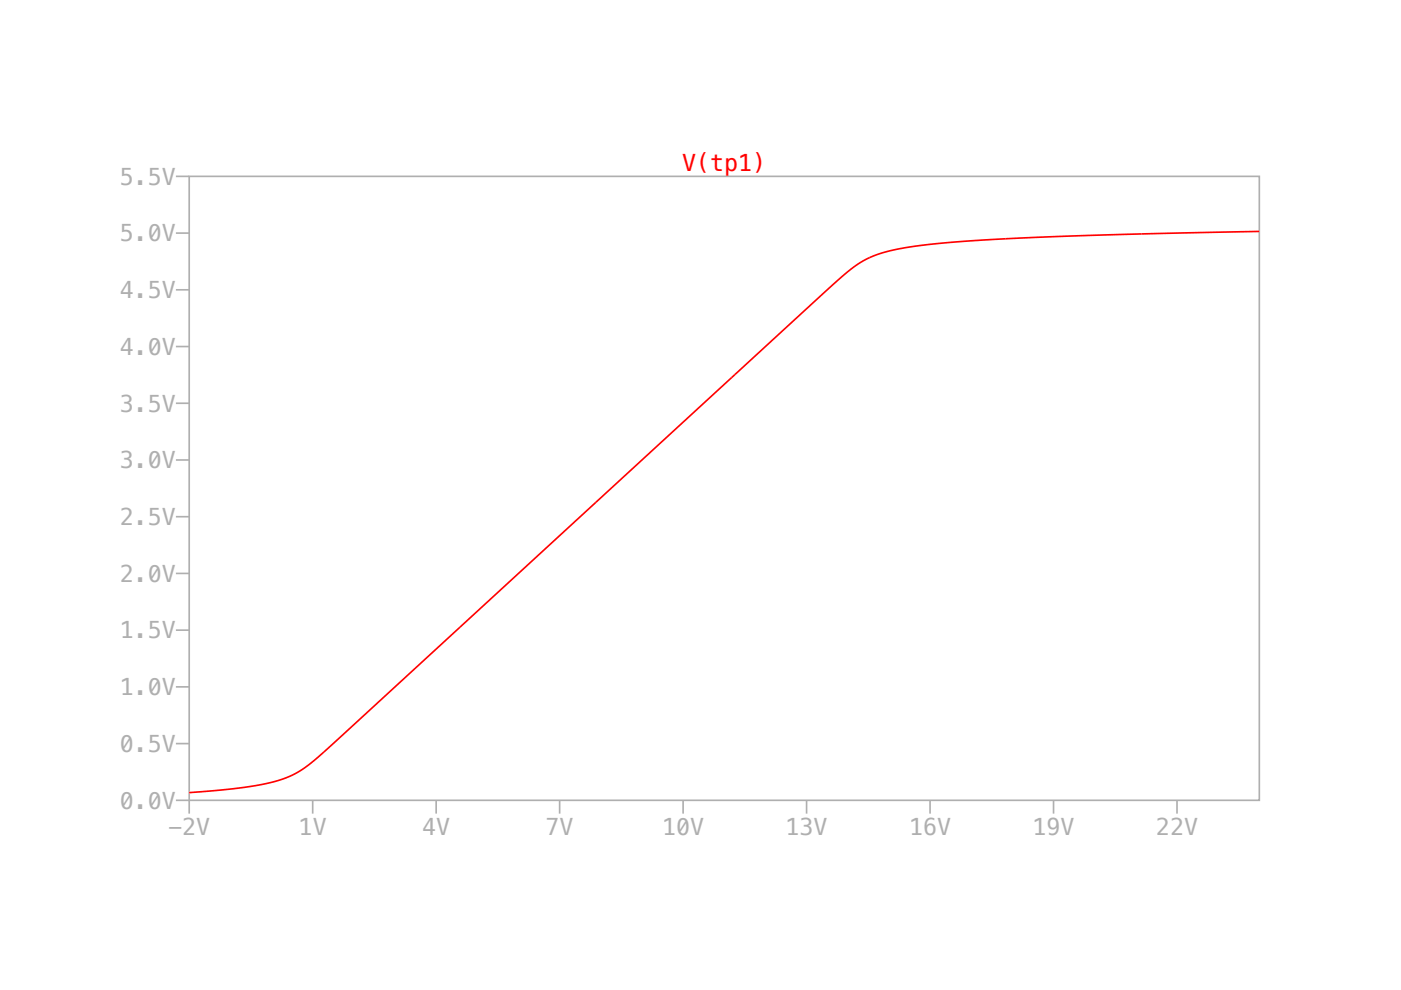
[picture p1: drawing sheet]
<svg xmlns="http://www.w3.org/2000/svg" width="297mm" height="210mm" viewBox="0 0 297 210" stroke-linecap="round" stroke-linejoin="round" font-family="sans-serif">
<g fill="none" stroke="#afafaf" stroke-width=".35">
<path d="M37.3 37.4h2.8M40.1 37.4h226.9v132.3h-226.9zM37.3 49.4h2.8M37.3 73.5h2.8M37.3 61.4h2.8M37.3 97.5h2.8M37.3 85.5h2.8M37.3 109.6h2.8M37.3 133.6h2.8M37.3 121.6h2.8M37.3 157.7h2.8M37.3 145.6h2.8"/>
<path d="M37.3 169.7h2.8v2.8M66.3 169.7v2.8M92.5 169.7v2.8M118.7 169.7v2.8M144.8 169.7v2.8M171 169.7v2.8M197.2 169.7v2.8M223.4 169.7v2.8M249.5 169.7v2.8"/>
</g>
<path d="M267 49.1l-38.1 .9-13.6 .5-10.5 .6-7.7 .7-5.9 .8-4.3 1.1-3.4 1.3-3.2 2.1-4.3 3.8-103.4 95-6.8 6-2.1 1.5-1.8 1-2.3 .9-2.5 .7-6.8 1.1-10.2 1" fill="none" stroke="#f00" stroke-width=".35"/>
<g font-size="4.9" fill="#afafaf">
<text x="25.4" y="39.2">5.5V</text>
<text x="25.4" y="51.2">5.0V</text>
<text x="25.4" y="63.2">4.5V</text>
<text x="25.4" y="75.2">4.0V</text>
<text x="25.4" y="87.3">3.5V</text>
<text x="25.4" y="99.3">3.0V</text>
<text x="25.4" y="111.3">2.5V</text>
<text x="25.4" y="123.3">2.0V</text>
<text x="25.4" y="135.4">1.5V</text>
<text x="25.4" y="147.4">1.0V</text>
<text x="25.4" y="159.4">0.5V</text>
<text x="25.4" y="171.4">0.0V</text>
<text x="35.7" y="177.1">-2V</text>
<text x="63.3" y="177.1">1V</text>
<text x="89.5" y="177.1">4V</text>
<text x="115.7" y="177.1">7V</text>
<text x="140.4" y="177.1">10V</text>
<text x="166.6" y="177.1">13V</text>
<text x="192.7" y="177.1">16V</text>
<text x="218.9" y="177.1">19V</text>
<text x="245.1" y="177.1">22V</text>
</g>
<text font-size="4.9" fill="#f00" x="144.6" y="36.3">V(tp1)</text>
</svg>
